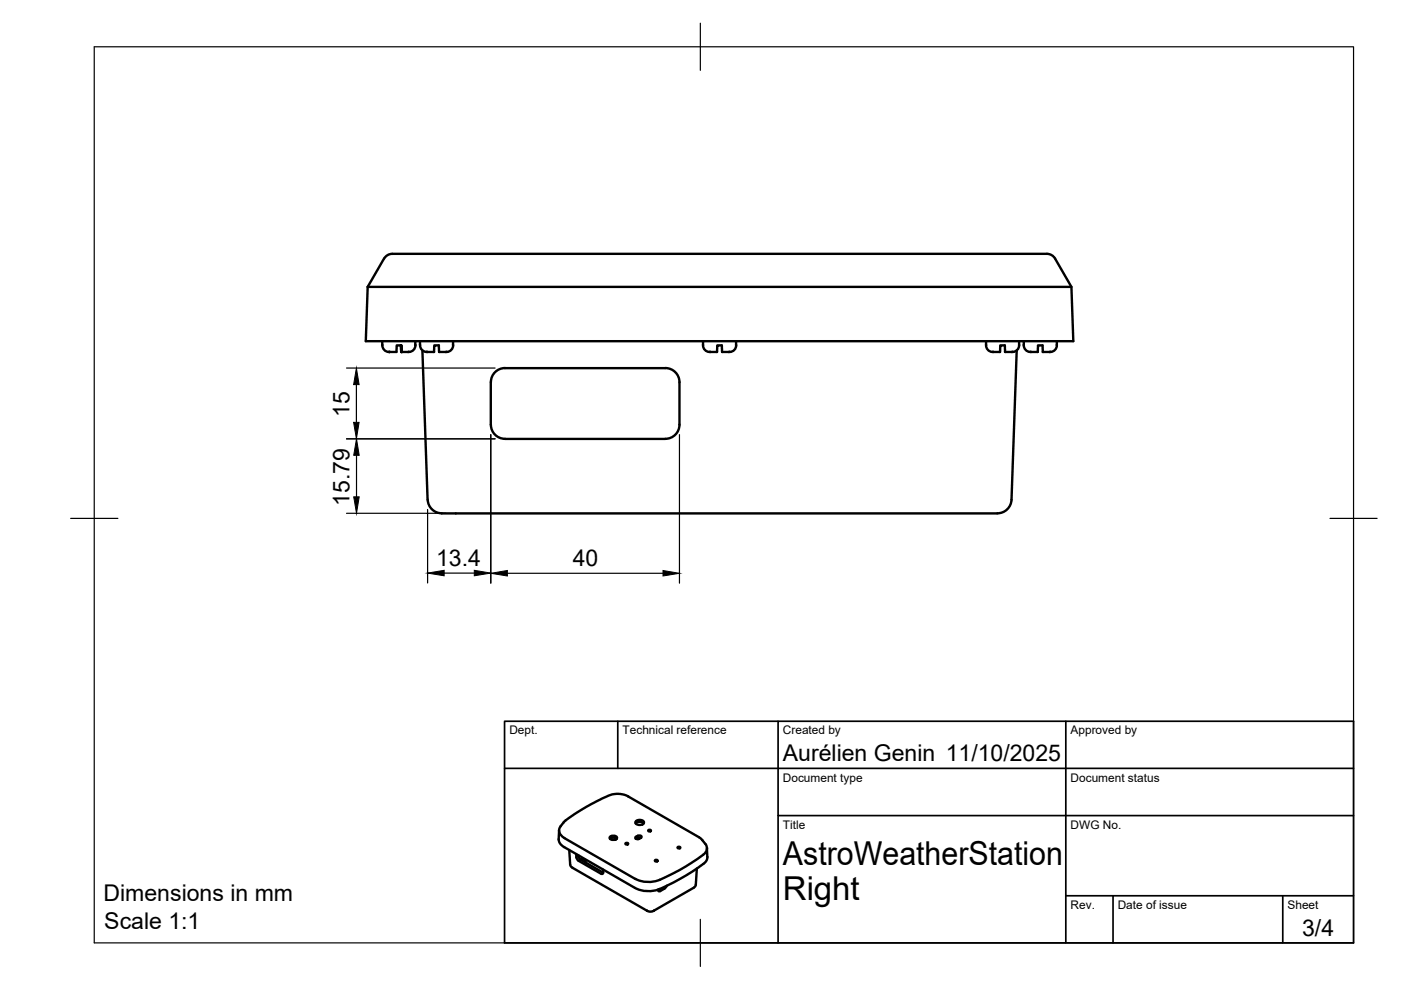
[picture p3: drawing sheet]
<svg xmlns="http://www.w3.org/2000/svg" width="297mm" height="210mm" viewBox="0 0 297 210" stroke-linecap="round" stroke-linejoin="round" font-family="sans-serif">
<!-- layer: Visible -->
<g fill="none" stroke="#000" stroke-width=".51">
<path d="M81.4 54.8l-3.4 6M222 53.8h-137.8a2.92 2.92 0 0 0-2.8 1M222 53.8a1.99 1.99 0 0 1 1.7 1l3.5 6 .4 11.5h-150l.4-11.5M78 60.8h149.2M81 72.3v.9M81.1 73.2a1.41 1.41 0 0 0 1.3 1.4M82.4 74.6h.2M82.6 74.6h.1M85 73.2l.1 1.4zM85 73.3v.1M85.1 74.6h1.5M85.1 73.2v1.4z"/>
<path d="M85.1 73.2h-1v1.4h-1.5M86.7 74.6h-.1M88.1 72.3v.9M88.1 73.2a1.41 1.41 0 0 1-1.3 1.4M89 72.3v.9M89.1 73.2a1.41 1.41 0 0 0 1.3 1.4M89.6 74.3l1.1 31.7M90.4 74.6h.2M90.6 74.6h1.4l.1-1.4h.9l.1 1.4h1.5M94.7 74.6h-.1M96.1 72.3v.9M96.1 73.2a1.41 1.41 0 0 1-1.3 1.4"/>
<path d="M107.1 78.1h34M107.1 78a2.99 2.99 0 0 0-3 3M141.1 78a2.99 2.99 0 0 1 3 3v9.1a2.99 2.99 0 0 1-3 2.9M149.1 72.3v.9M149.1 73.2a1.41 1.41 0 0 0 1.3 1.4M150.4 74.6h.1M154.8 74.6h-1.7l-.1-1.4h-.9l-.1 1.4h-1.4M156.1 72.3v.9M156.1 73.2a1.41 1.41 0 0 1-1.3 1.4M209.1 72.3v.9M209.1 73.2a1.41 1.41 0 0 0 1.3 1.4M210.4 74.6h1.6l.1-1.4h.9l.1 1.4h1.7"/>
<path d="M215.6 74.3l-1.1 31.6a2.99 2.99 0 0 1-3 2.9M216.1 72.3v.9M216.1 73.2a1.41 1.41 0 0 1-1.4 1.4M217.1 72.3v.9M217.1 73.2a1.41 1.41 0 0 0 1.3 1.4M218.4 74.6h1.6l.1-1.4h.9l.1 1.4h1.7M224.1 73.2a1.41 1.41 0 0 1-1.4 1.4M224.1 72.3v.9M104.1 81v9.1M104.1 90a2.99 2.99 0 0 0 3 3M107.1 93.1h34M90.7 105.9a2.99 2.99 0 0 0 3 2.9"/>
<path d="M93.7 108.9h117.8M118.5 176l-.1 1.9a1.9 1.9 0 0 0 1.2 1.7l15.1 8.7a6.7 6.7 0 0 0 6.7-.5 35.9 35.9 0 0 0 8.3-5.2l.3-.9M119.7 177.7l15 8.6a6.2 6.2 0 0 0 5.2 .2M119.7 177.7a1.63 1.63 0 0 1-.8-2.5l.8-1.1 2-1.4 5.1-3a7.9 7.9 0 0 1 4.3-1.4l1.9 .4 15.2 8.8 1.3 1.4M129.3 177.5l.7-.3a.57 .57 0 0 1 .8 .6l-.8 .3a.57 .57 0 0 1-.7-.6zM129.3 177.9l.7-.3 .7 .3M130.7 177.8l-.2 .2M132.7 178.8l.3-.1 .2 .2-.4 .2-.2-.2zM134.8 174.2a1.13 1.13 0 0 1 1.7 .2 1.06 1.06 0 0 1-1.8 0zM134.8 174.6a1.25 1.25 0 0 1 1.7 0M134.8 177.4a.87 .87 0 0 1 1.2 0l-.1 .2M134.8 177.4l-.1 .3 .1 .1a.98 .98 0 0 0 1.1-.2"/>
<path d="M135 177.8l.3 .1M135.9 177.6a.98 .98 0 0 0-1.1 .2M137.5 176l.3-.1 .2 .2-.4 .2-.2-.2zM143.7 179.6l.3-.1 .3 .2-.4 .2-.3-.2zM149.6 178.9a1.52 1.52 0 0 1-.5 2.3l-5 3.3-4.2 2.1M149.9 179.8l.1 1.9M120.7 180.2l.2 3.1M120.9 183.3l.1 .3 .3 .4M121.3 184l15.9 9.1M122.2 181.1v.7M122.2 181.7l.4 .8 4.8 2.8M122.6 181.3v.2"/>
<path d="M122.6 181.5l.5 .7 4.8 2.8M123 182.2h.5l.5 .1 .1 .6M127.8 184.4l.1 .6M127.9 185l-.1 .2h-.3M137.2 193.1h.1M138.6 193.1h.1M138.9 182.4l.3-.1 .2 .2-.3 .2-.3-.2zM139.9 188.5l-.4 .2M141.4 187.8a2.04 2.04 0 0 1-1.4 1.1h-.4l-.1-.3M147.7 184.1l-.2 3.5-.3 .5-8.8 5.1-.6 .1-.6-.2"/>
</g>
<circle cx="85.1" cy="74.6" r=".25" fill="#000"/>
<!-- layer: TITLEBLOCK -->
<path d="M107 152.9h180v47h-180zM131 152.9v10M165 152.9v47M226 152.9v47M107 162.9h180M165 172.9h122M226 189.9h61M236 189.9v10M272 189.9v10" fill="none" stroke="#000" stroke-width=".36"/>
<!-- layer: BORDER -->
<path d="M20 9.9h267v190h-267zM148.5 4.9v10M15 109.9h10M282 109.9h10M148.5 194.9v10" fill="none" stroke="#000" stroke-width=".25"/>
<!-- layer: FD_Dimensions -->
<path d="M73.5 78h31.5M73.5 93h31.5M75.6 81.5v8M75.6 96.5v8.8M104.1 92.2v31.4M144.1 92.2v31.4M73.5 108.8h21.1M90.7 108v15.6M94.2 121.5h6.4M107.6 121.6h33" fill="none" stroke="#000" stroke-width=".25"/>
<path d="M75.6 78l.5 3.5h-1.1zM75 89.5h1.1l-.5 3.5zM75.6 93l.6 3.5h-1.2zM75 105.3h1.2l-.6 3.5zM90.7 121.5l3.5-.6v1.2zM100.6 120.9l3.5 .6-3.5 .6zM104.1 121.6l3.5-.6v1.1zM140.6 121l3.5 .6-3.5 .5z" fill="#000" stroke="#000" stroke-width=".21"/>
<g font-size="7">
<text x="166" y="183.4">AstroWeatherStation</text>
<text x="166" y="190.9">Right</text>
</g>
<g font-size="4.9">
<text x="74.1" y="88.4" transform="rotate(-90 74.1 88.4)">15</text>
<text x="74.1" y="107.2" transform="rotate(-90 74.1 107.2)">15.79</text>
<text x="92.5" y="120">13.4</text>
<text x="121.4" y="120.1">40</text>
<text x="166" y="161.4">Aurélien Genin 11/10/2025</text>
<text x="21.9" y="191">Dimensions in mm</text>
<text x="22.1" y="196.9">Scale 1:1</text>
<text x="276.1" y="198.6">3/4</text>
</g>
<g font-size="2.5">
<text x="108" y="155.7">Dept.</text>
<text x="132" y="155.7">Technical reference</text>
<text x="166" y="155.7">Created by</text>
<text x="227" y="155.7">Approved by</text>
<text x="166" y="165.7">Document type</text>
<text x="227" y="165.7">Document status</text>
<text x="166" y="175.7">Title</text>
<text x="227" y="175.7">DWG No.</text>
<text x="227" y="192.7">Rev.</text>
<text x="237" y="192.7">Date of issue</text>
<text x="273" y="192.7">Sheet</text>
</g>
</svg>
